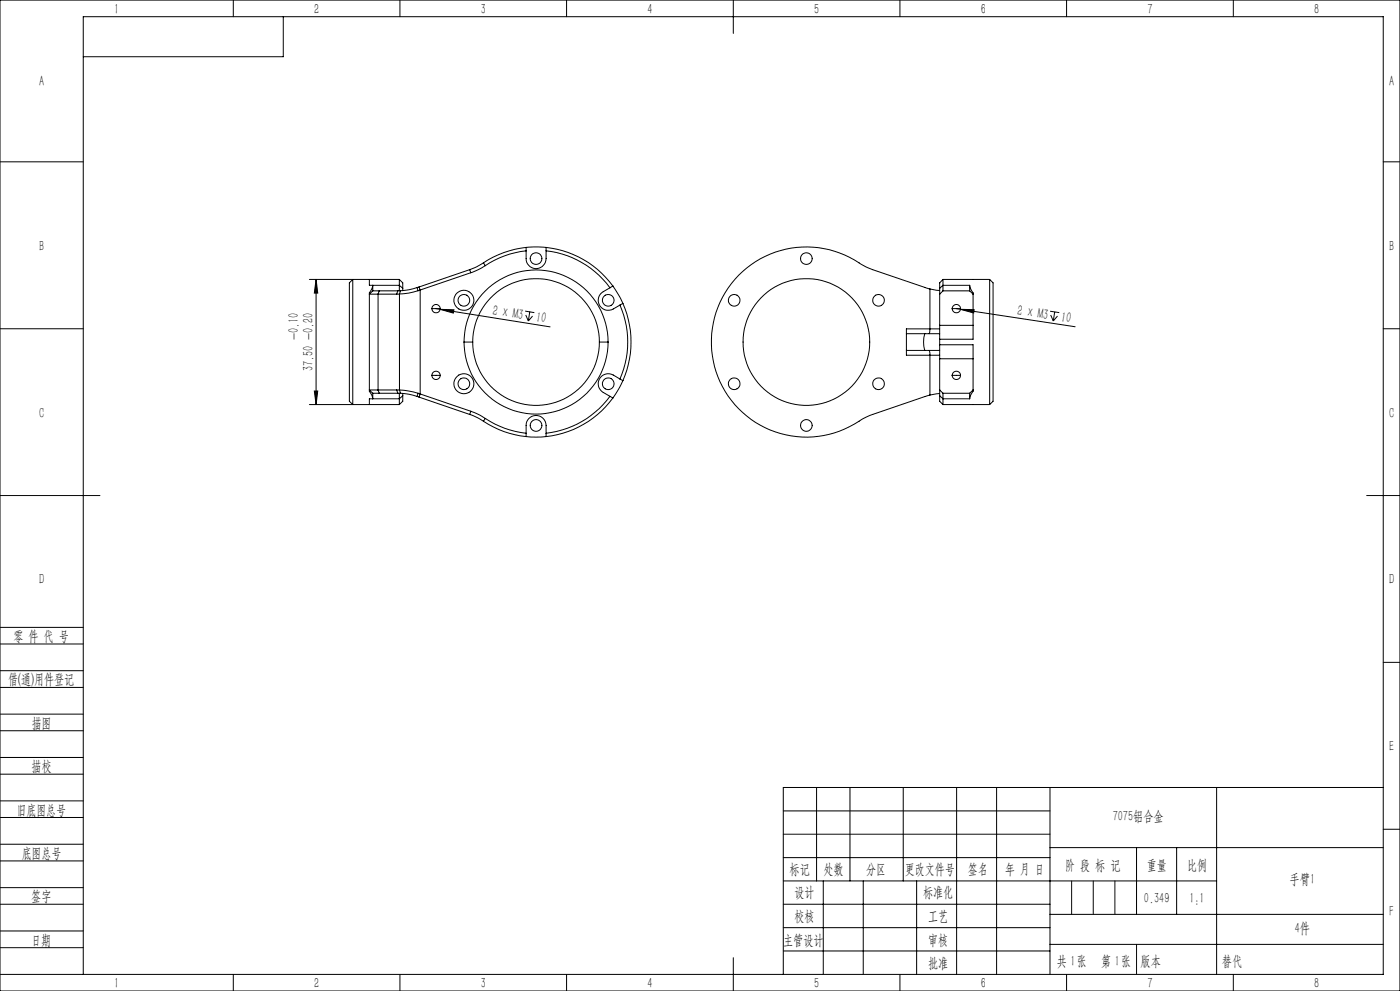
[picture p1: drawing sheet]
<svg xmlns="http://www.w3.org/2000/svg" width="420mm" height="297mm" viewBox="0 0 420 297" stroke-linecap="round" stroke-linejoin="round" font-family="sans-serif">
<g fill="none" stroke="#000" stroke-width=".3">
<path d="M0 0h420v297h-420zM70 0v5M85 5v12h-60M120 0v5M170 0v5M220 0v10M270 0v5M320 0v5M370 0v5M0 48.5h25M415 48.5h5M145 78.8l-1.9 1.1-2.2 .9"/>
<path d="M145 78.8l.6 .8M145.6 79.6l-2.1 1.2-2.2 .9M157.8 75.2a27.3 27.3 0 0 0-12.2 4.4M157.8 75.2a5.7 5.7 0 0 0 .5 3.9 3 3 0 0 0 3.3 1.3 3 3 0 0 0 2.2-2.9v-2.3M157.8 74.2a28.8 28.8 0 0 0-12.8 4.6M157.8 74.2v1M157.8 74.2h6M163.8 75.2a27.6 27.6 0 0 1 19.2 11.1M163.8 74.2v1M163.8 74.2a28.7 28.7 0 0 1 20.1 11.5M0 98.5h25M92.8 83.7h27"/>
<path d="M94.8 83.7l.5 4.1h-1zM94.8 83.7v37.5M104.8 84.8l1-1.1v37.5l-1-.9zM110.8 88.2h2.6M110.8 83.7v1.8h9M110.8 88.2v28.7M111.8 87.2h2M111.8 87.2v-1.7l-1 2.7M111.8 87.2l-1 1M113.4 88.2v28.7M113.4 88.2h5.6M113.8 87.2h5.5"/>
<path d="M113.8 87.2l-.4 1M119.3 87.2l-.3 1M119.8 85.5v1.7M119.8 83.7v1.8M119.8 83.7l1 1.1v1.6M119.8 85.5l1 .9M119.8 88.1l-.8 .1M119.8 88.1v28.8M120.2 87.1l-.9 .1M120.2 87.1l-.4 1M120.8 86.4v.7M125.1 86.2l.3 .9"/>
<path d="M125.1 86.2l-2.5 .7-2.4 .2M125.4 87.1l-2.8 .7-2.8 .3M125.7 86l-.6 .2M125.7 86l.3 .9M126 86.9l-.6 .2M126 86.9v31.2M129.6 92.5a1.25 1.25 0 0 1 1.2-1.3 1.25 1.25 0 0 1 1.3 1.3M129.6 92.5a1.25 1.25 0 0 0 1.2 1.2 1.25 1.25 0 0 0 1.3-1.2M129.6 92.5h2.5M130.8 92.5l1.2 .2M132 92.7l4.2 .1-.2 1zM132 92.7l33 5.3"/>
<path d="M140.9 80.8l.4 .9M140.9 80.8l-15.2 5.2M141.3 81.7l-15.3 5.2M157.6 93.2l2.7 .5M157.7 94.4l.8 1.8M158.9 93.4l-.4 2.8M159.8 94.7l-1.3 1.5M183 86.3a6 6 0 0 0-3.2 2.3 3 3 0 0 0 .6 3.6 3 3 0 0 0 3.6 .4l2-1.2M183.9 85.7l-.9 .6M183.9 85.7l2 3.2 1 2M186 91.4a27.5 27.5 0 0 1 0 22.2M186.9 90.9a28.7 28.7 0 0 1 0 23.2"/>
<path d="M186.9 90.9l-.9 .5M279 86.6v12l-.3 1.4M279 86.6l2.9 .5M279 86.6l-17.2-5.8-2.6-1.1a28.6 28.6 0 0 0-44.6 14.6 28.6 28.6 0 0 0 29.3 36.6 32.6 32.6 0 0 0 15.8-5.8l19.3-6.7M281.9 97.5v4.2M281.9 86.4v1.8M281.9 98.6h-10v1.4M281.9 97.5h10M281.9 88.2v9.3M282.9 83.7v1.8M282.9 85.5v1.7M282.9 83.7l-1 1.1v1.6"/>
<path d="M282.9 83.7h14M282.9 87.2h8M282.9 85.5h8M282.9 87.2l-1 1M282.9 85.5l-1 .9M285.6 92.5a1.25 1.25 0 0 0 1.3 1.2 1.25 1.25 0 0 0 1.2-1.2M285.6 92.5a1.25 1.25 0 0 1 1.3-1.3 1.25 1.25 0 0 1 1.2 1.3M285.6 92.5h2.5M286.9 92.5l1.2 .2M288.1 92.7l4.1 .1-.1 1zM288.1 92.7l34.4 5.2M290.9 85.5l1 2.7"/>
<path d="M290.9 85.5v1.7M290.9 87.2l1 1M291.9 97.5v4.2h-10M291.9 88.2v9.3M296.9 83.7l1 1.1v35.5l-1 .9M296.9 83.7v37.5M315 93.3l2.8 .4M315.2 94.4l.8 1.8M316.4 93.5l-.4 2.7M317.3 94.7l-1.3 1.5M415 98.5h5M94.3 117.2h1l-.5 4z"/>
<path d="M110.8 116.9h2.6M110.8 116.9l1 2.6v-1.6M110.8 116.9l1 1M111.8 117.9h2M113.4 116.9h5.6M113.4 116.9l.4 1M113.8 117.9h5.5M119 116.9h.8M119 116.9l.3 1M119.3 117.9h.9M119.8 119.5h-9v1.7M119.8 117.9v1.6"/>
<path d="M119.8 119.5v1.7M119.8 116.9l2.8 .3 2.8 .7M119.8 116.9l.4 1M120.2 117.9l2.4 .2 2.5 .7M120.8 117.9v.7M120.8 118.6v1.7l-1 .9M120.8 118.6l-1 .9M125.1 118.8l.6 .2M125.4 117.9l.6 .2M125.4 117.9l-.3 .9M125.7 119l15.2 5.2M126 118.1l15.3 5.2"/>
<path d="M126 118.1l-.3 .9M129.6 112.5a1.25 1.25 0 0 1 1.2-1.3 1.25 1.25 0 0 1 1.3 1.3M129.6 112.5a1.25 1.25 0 0 0 1.2 1.2 1.25 1.25 0 0 0 1.3-1.2M129.6 112.5h2.5M139.2 102.5a21.6 21.6 0 0 0 21.6 21.6 21.6 21.6 0 0 0 21.6-21.6M139.2 102.5a21.6 21.6 0 0 1 21.6-21.6 21.6 21.6 0 0 1 21.6 21.6M139.2 102.5h2.6M141.8 102.5a19 19 0 0 0 19 19 19 19 0 0 0 19-19M141.8 102.5a19 19 0 0 1 19-19 19 19 0 0 1 19 19M179.8 102.5h2.6M183 118.8a27.6 27.6 0 0 1-19.2 11.1M183 118.8l.9 .5"/>
<path d="M183.9 119.3a28.7 28.7 0 0 1-20.1 11.5M186 113.6a5.7 5.7 0 0 0-3.6-1.6 3 3 0 0 0-2.8 2.3 3 3 0 0 0 1.4 3.3l2 1.2M186 113.6l.9 .5M186.9 114.1l-1 2-2 3.2M271.9 105v1.5h10M271.9 105h10M271.9 100h10M271.9 100v5M277.4 100a9.1 9.1 0 0 0 0 5M278.7 105l.3 .9v12.5M281.9 103.3v4.2M281.9 103.3h10v4.2"/>
<path d="M281.9 101.7v1.6M281.9 116.9v1.7M281.9 118.6v1.7l1 .9M281.9 117.9l-2.9 .5M281.9 107.5v9.4M281.9 116.9l1 1M281.9 107.5h10M281.9 118.6l1 .9M282.9 119.5v1.7M282.9 117.9v1.6M282.9 117.9h8M282.9 119.5h8"/>
<path d="M285.6 112.5a1.25 1.25 0 0 0 1.3 1.2 1.25 1.25 0 0 0 1.2-1.2M285.6 112.5a1.25 1.25 0 0 1 1.3-1.2 1.25 1.25 0 0 1 1.2 1.2M285.6 112.5h2.5M290.9 117.9v1.6M291.9 116.9l-1 2.6M291.9 107.5v9.4M291.9 116.9l-1 1M92.8 121.2h27M140.9 124.2l2.2 .9 1.9 1.2M141.3 123.3l2.2 .9 2.1 1.2M141.3 123.3l-.4 .9M145 126.3a28.2 28.2 0 0 0 12.8 4.5"/>
<path d="M145.6 125.4a27.3 27.3 0 0 0 12.2 4.5M145.6 125.4l-.6 .9M157.8 129.9a5.7 5.7 0 0 1 .5-4 3 3 0 0 1 3.3-1.3 3 3 0 0 1 2.2 2.9v2.4M157.8 129.9v.9M157.8 130.8l3 .2 3-.2M163.8 129.9v.9M282.9 121.2h14M0 148.5h30M410 148.5h10M0 193h25M0 188h25M415 198.5h5"/>
<path d="M0 206h25M0 201h25M0 219h25M0 214h25M0 232h25M0 227h25M245 236v28M255 236v28M271 236v28M287 236v56M299 236v56M315 236v56"/>
<path d="M365 236v56M415 236h-180v56M0 245h25M0 240h25M0 258h25M0 253h25M235 243h80M235 250h80M235 257h80M315 254h100M341 254v20M353 254v20"/>
<path d="M415 248.5h5M0 271h25M0 266h25M0 279h25M235 271h80M235 264h130M235 278h80M247 264v28M259 264v28M275 264v28M315 274h100M0 284h25"/>
<path d="M0 292h415v-287h-390v287M70 292v5M120 292v5M170 292v5M220 287v10M235 285h80M270 292v5M315 283h100M320 292v5M370 292v5"/>
<circle cx="160.8" cy="77.5" r="1.75"/>
<circle cx="241.9" cy="77.5" r="1.74"/>
<circle cx="139.2" cy="90" r="3"/>
<circle cx="139.2" cy="90" r="1.75"/>
<circle cx="182.5" cy="90" r="1.75"/>
<circle cx="220.3" cy="90" r="1.75"/>
<circle cx="263.6" cy="90" r="1.75"/>
<circle cx="139.2" cy="115" r="1.75"/>
<circle cx="139.2" cy="115" r="3"/>
<circle cx="182.5" cy="115" r="1.75"/>
<circle cx="220.3" cy="115" r="1.75"/>
<circle cx="241.9" cy="102.5" r="19"/>
<circle cx="263.6" cy="115" r="1.75"/>
<circle cx="160.8" cy="127.5" r="1.75"/>
<circle cx="241.9" cy="127.5" r="1.75"/>
</g>
<path d="M321.5 264v10M328 264v10M334.5 264v10M341 283v9" fill="none" stroke="#0a0605" stroke-width=".3"/>
<g fill="#000">
<path d="M132 92.7l4.2 .1-.2 1zM288.1 92.7l4.1 .1-.1 1z"/>
<path d="M94.8 83.7l.5 4.1h-1zM94.3 117.2h1l-.5 4z"/>
</g>
<g font-size="4.4">
<text x="34.2" y="4.1">1</text>
<text x="94.2" y="4.1">2</text>
<text x="144.2" y="4.1">3</text>
<text x="194.2" y="4.1">4</text>
<text x="244.2" y="4.1">5</text>
<text x="294.2" y="4.1">6</text>
<text x="344.2" y="4.1">7</text>
<text x="394.2" y="4.1">8</text>
<text x="11.7" y="25.9">A</text>
<text x="416.7" y="25.9">A</text>
<text x="11.7" y="75.1">B</text>
<text x="416.7" y="75.1">B</text>
<text x="147.6" y="94.3" transform="rotate(9 147.6 94.3)">2 x M3</text>
<text x="305.1" y="94.4" transform="rotate(9 305.1 94.4)">2 x M3</text>
<text x="160.6" y="96.4" transform="rotate(9 160.6 96.4)">10</text>
<text x="318.1" y="96.4" transform="rotate(9 318.1 96.4)">10</text>
<text x="89.6" y="102" transform="rotate(-90 89.6 102)">-0.10</text>
<text x="94" y="111.2" transform="rotate(-90 94 111.2)">37.50 -0.20</text>
<text x="11.7" y="125.1">C</text>
<text x="416.7" y="125.1">C</text>
<text x="11.7" y="175.1">D</text>
<text x="416.7" y="175.1">D</text>
<text x="4" y="192">零 件 代 号</text>
<text x="2.5" y="205.1">借(通)用件登记</text>
<text x="9.5" y="218.1">描图</text>
<text x="416.7" y="225.1">E</text>
<text x="9.5" y="231.1">描校</text>
<text x="5" y="244.2">旧底图总号</text>
<text x="333.8" y="246.2">7075铝合金</text>
<text x="6.5" y="257.2">底图总号</text>
<text x="236.9" y="261.9">标记</text>
<text x="247.1" y="261.9">处数</text>
<text x="259.9" y="261.9">分区</text>
<text x="271.5" y="261.9">更改文件号</text>
<text x="290.4" y="261.9">签名</text>
<text x="301.5" y="261.9">年 月 日</text>
<text x="319.5" y="260.6">阶 段 标 记</text>
<text x="344" y="260.6">重量</text>
<text x="356.1" y="260.6">比例</text>
<text x="238.3" y="268.9">设计</text>
<text x="276.9" y="268.9">标准化</text>
<text x="386.9" y="264.8">手臂1</text>
<text x="9.4" y="270.1">签字</text>
<text x="343.2" y="270.7">0.349</text>
<text x="356.8" y="270.7">1:1</text>
<text x="416.8" y="274.4">F</text>
<text x="238.3" y="276.1">校核</text>
<text x="278.4" y="276">工艺</text>
<text x="388.4" y="279.6">4件</text>
<text x="9.4" y="283.2">日期</text>
<text x="234.9" y="283.3">主管设计</text>
<text x="278.4" y="283.3">审核</text>
<text x="278.4" y="290.2">批准</text>
<text x="317.1" y="289.4">共 张</text>
<text x="321.1" y="289.4">1</text>
<text x="330.3" y="289.4">第 张</text>
<text x="334.5" y="289.4">1</text>
<text x="342.1" y="289.4">版本</text>
<text x="34.2" y="296.1">1</text>
<text x="94.2" y="296.1">2</text>
<text x="144.2" y="296.1">3</text>
<text x="194.2" y="296.1">4</text>
<text x="244.2" y="296.1">5</text>
<text x="294.2" y="296.1">6</text>
<text x="344.2" y="296.1">7</text>
<text x="394.2" y="296.1">8</text>
</g>
<text font-size="4.4" fill="#0a0605" x="366.6" y="289.4">替代</text>
</svg>
